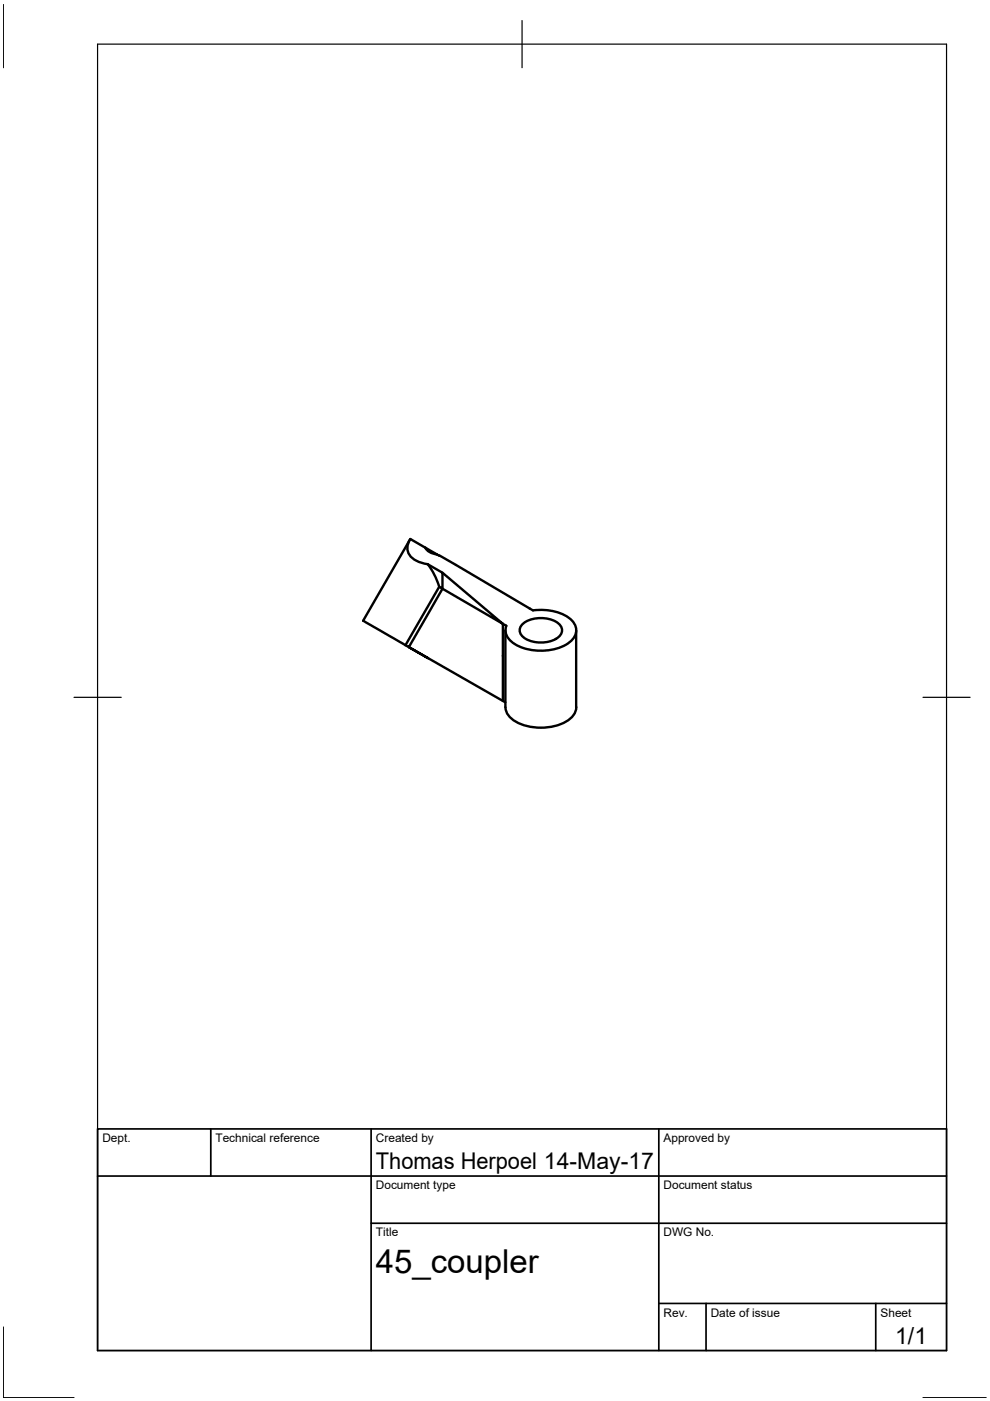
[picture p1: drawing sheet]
<svg xmlns="http://www.w3.org/2000/svg" width="210mm" height="297mm" viewBox="0 0 210 297" stroke-linecap="round" stroke-linejoin="round" font-family="sans-serif">
<!-- layer: Visible -->
<path d="M86.9 114.4l-9.9 17.2 9 5.2M90.2 116.1a3 3 0 0 0 2.5 1.5M90.2 116.1l-3.2-1.8a3 3 0 0 0 1.7 4.8l2 .5 3.1 1.8v3.4l-.7-.4M90.2 116.1l2.5 1.5M90.7 119.6a15.1 15.1 0 0 1 2.4 4.8M92.7 117.6l20.3 11.8M90.8 139.5l-4.1-2.3 19.9 11.4M93.8 121.4l12.8 10.9-12.8-7.5-7.1 12.4-.7-.4 7.1-12.4M107.2 133.6v16.4a4.2 4.2 0 0 0 3 3.4 11.5 11.5 0 0 0 10.5-.9 3.3 3.3 0 0 0 1.5-2.5v-16.4M110.9 132.2a6.6 6.6 0 0 1 7.5 0 1.86 1.86 0 0 1 .7 1.8 1.86 1.86 0 0 1-1.2 1.5 6.8 6.8 0 0 1-7-.4 1.74 1.74 0 0 1 0-2.9zM113 129.4a10.2 10.2 0 0 1 8.2 2.1 2.92 2.92 0 0 1-.5 4.7 11.2 11.2 0 0 1-12.1 0 3 3 0 0 1-1.2-3.5l-.8-.4v16.3M106.6 148.6l.6 .3" fill="none" stroke="#000" stroke-width=".51"/>
<!-- layer: Border -->
<path d="M.7 1v13.4M20.7 9.4h180v276.9h-180zM110.7 4.4v10M15.7 147.8h10M195.7 147.8h10M.7 281.3v15h15M195.7 296.3h13.4" fill="none" stroke="#000" stroke-width=".25"/>
<!-- layer: TitleBlock -->
<path d="M20.7 239.4h180v46.9h-180zM44.7 239.4v9.9M78.7 239.4v46.9M139.7 239.4v46.9M20.7 249.3h180M78.7 259.4h122M139.7 276.4h61M149.7 276.4v9.9M185.7 276.4v9.9" fill="none" stroke="#000" stroke-width=".36"/>
<text font-size="7" x="79.7" y="269.9">45_coupler</text>
<g font-size="4.9">
<text x="79.7" y="247.8">Thomas Herpoel 14-May-17</text>
<text x="189.8" y="285">1/1</text>
</g>
<g font-size="2.5">
<text x="21.7" y="242.1">Dept.</text>
<text x="45.7" y="242.1">Technical reference</text>
<text x="79.7" y="242.1">Created by</text>
<text x="140.7" y="242.1">Approved by</text>
<text x="79.7" y="252.1">Document type</text>
<text x="140.7" y="252.1">Document status</text>
<text x="79.7" y="262.1">Title</text>
<text x="140.7" y="262.1">DWG No.</text>
<text x="140.7" y="279.1">Rev.</text>
<text x="150.7" y="279.1">Date of issue</text>
<text x="186.7" y="279.1">Sheet</text>
</g>
</svg>
